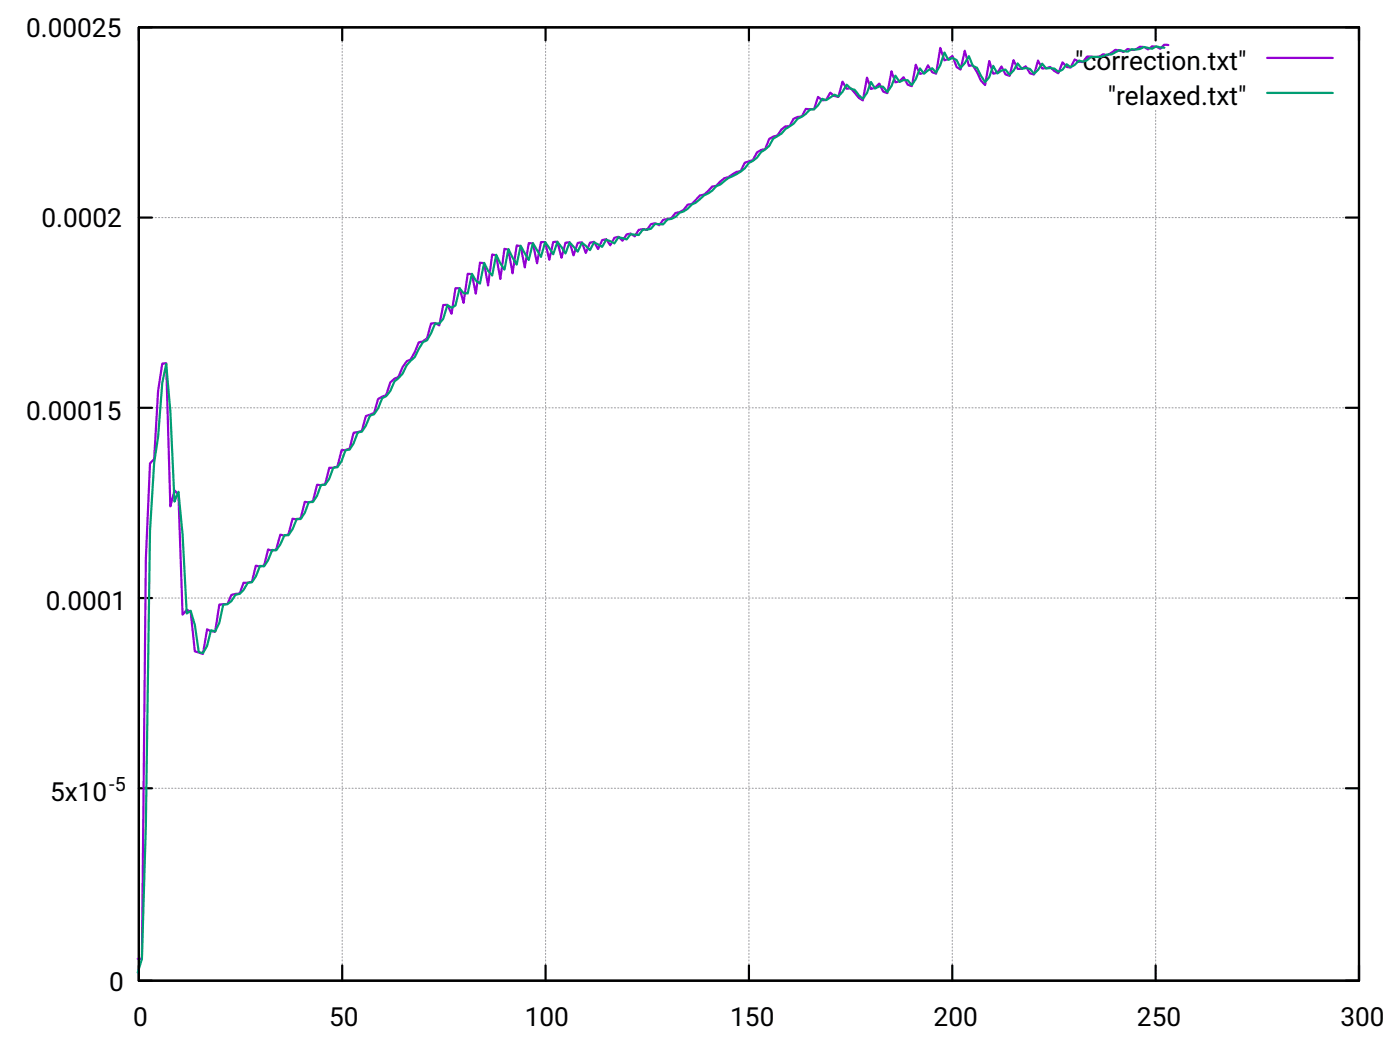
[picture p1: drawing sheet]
<svg xmlns="http://www.w3.org/2000/svg" width="226mm" height="169mm" viewBox="0 0 226 169" stroke-linecap="round" stroke-linejoin="round" font-family="sans-serif">
<g fill="none" stroke="#a0a0a4" stroke-width=".18" stroke-dasharray=".2 .4">
<path d="M22.4 4.4h196.8M186.4 6.5v-2.1M22.4 35.1h196.8M22.4 65.8h196.8M22.4 96.4h196.8M22.4 127.1h196.8M22.4 158.2h196.8M22.4 158.2v-153.8M55.2 158.2v-153.8M88 158.2v-153.8M120.8 158.2v-153.8M153.6 158.2v-153.8"/>
<path d="M186.4 158.2v-140.4M219.2 158.2v-153.8"/>
</g>
<g fill="none" stroke="#000" stroke-width=".35">
<path d="M22.4 4.4h196.8v153.8h-196.8zM24.5 4.4h-2.1v2.1M55.2 4.4v2.1M88 4.4v2.1M120.8 4.4v2.1M153.6 4.4v2.1M186.4 4.4v2.1M217 4.4h2.2v2.1M22.4 35.1h2.1M217 35.1h2.2M22.4 65.8h2.1M217 65.8h2.2"/>
<path d="M22.4 96.4h2.1M217 96.4h2.2M22.4 127.1h2.1M217 127.1h2.2M22.4 155.7v2.5h2.1M55.2 155.7v2.5M88 155.7v2.5M120.8 155.7v2.5M153.6 155.7v2.5M186.4 155.7v2.5M219.2 155.7v2.5h-2.2"/>
</g>
<path d="M188.4 7.3l-.6-.1-.7 .7-.6-.4h-.7l-.7 .5-.6-.4-.7-.1-.6 .5h-.7l-.6-.1-.7 .5-1.3-.4-1.3 .9-.7-.2-.6 .4h-2l-.7 .9-.6-.1-.7-.3-.6 1.3-.7-.1-.7-.7-.6 1.7-.7-.3-.6-.7-.7 .2h-.6l-.7-1.2-.6 2.2-.7-.2-.7-1.1-.6 .4h-.7l-.7-1.4-.6 2.5-.7-.2-.6-1.3-.7 1-.6 .2-.7-2.1-.6 3.9-.7-.7-.6-1.4-.7-1.1-.6 .1-.7-2.4-.7 3-.6-.4-.7-1.8-.7 .5-.6 .2-.7-2-.6 4.2-.7-.3-.6-1.1-.7 1.2-.6 .2-.7-1.5-.6 3.5-.7-.3-.7-1.2-.6 .7-.7 .2-.6-1.8-.7 3.5-.7-.2-.6-1.3-.7 .6-.6 .3-.7-1.9-.6 3.7-.7-.4-1.3-1.6-.7 .1-.6-1.1-.7 2.4-.6-.1-.7-.5-.7 1.1-.6 .1-.7-.6-.6 2h-1.4l-.6 1.2-.7 .1-.6 .2-.7 1.2-.6 .1-.7 .5-.6 1-.7 .1-.6 .4-.7 1.7-.7 .1-.6 .4-.7 1.2-1.3 .4-.7 1.4-.6 .1-1.3 .9-.7 .1-1.3 1.3-.6 .1-1.3 1.3-.7 .1-1.3 1.4-.7 .1-.7 .9-.6 .3-.7 .1-.6 .9-1.3 .2-.7 .9-.6-.3-.7 .1-.7 1-.6-.1-.7 .1-.6 1-.7-.4-.6 .1-.7 1-.7-.6-.6 .1-.7 1.3-.6-1-.7 .1-.7 1.5-.6-1.2-.7 .1-.6 1.7-.7-1.7-.6 .1-.7 2-.6-2.1h-.7l-.6 2.5-.7-2.6h-.7l-.6 2.9-.7-2.9h-.7l-.6 3.5-.7-3.3h-.6l-.7 3.9-.6-3.4-.7-.1-.6 4.5-.7-3.8-.6-.2-.7 4.9-.7-3.8-.6-.2-.7 5.1-.6-3.6-.7-.1-.7 5-.6-3.2h-.7l-.6 4.6-.7-2.3h-.6l-.7 4.1-.6-1.4h-.7l-.7 3.3-.6-.4-.7 .1-.6 2.4-.7 .4-.7 .2-.6 1.6-.7 1.2-.6 .3-.7 .9-.6 1.6-.7 .3-.7 .6-.6 2-1.3 .7-.7 2.2-1.3 .5-.6 2.4-1.4 .3-.6 2.6-.7 .2h-.6l-.7 2.7-.7 .1h-.6l-.7 2.7-.6 .2-.7-.1-.6 2.6-.7 .2-.6-.1-.7 2.7-.6 .2-.7-.2-.7 2.6-.6 .2-.7-.2-.7 2.4-.6 .2-.7-.2-.6 2.6-.7 .2-.6-.2-.7 2.6-1.3 .2-.7 1.7-1.3 .3-.6 1.4-1.3 .1-.7 4.4-.7-.1-.6-.3-.7 4-1.3-.4-.6-6.5-.7-.2-.7 .7-.6-19.4-.7-.6-.6 2.6-.7-23.1h-.6l-.7 4.5-.6 11-.7 .6-.7 15.5-.6 64.4h-.7M204.4 9.3h10.5" fill="none" stroke="#9400d3" stroke-width=".35"/>
<path d="M187.8 7.7l-1.3-.2-.7 .4-1.3-.3-.7 .3-.6 .1-.7-.1-.6 .4-1.3-.2-1.4 .7h-.6l-1.3 .4h-1.4l-.6 .5-.7 .2-.6-.1-.7 .7-.6 .3-.7-.4-.7 .8-.6 .4-.7-.5-.6-.1h-.7l-.6-.7-.7 1-.6 .6-.7-.8-.7-.1-.6 .1-.7-.9-.7 1.2-.6 .7-.7-.9-.6 .2-.7 .4-.6-1.2-.7 1.8-.6 .9-1.3-2.4-.7-.3-.6-1.5-.7 1.1-.7 .8-.6-1.3-.7-.4-.7 .4-.6-1.2-.7 2-.6 1.2-.7-.7-.6 .4-.7 .5-.6-.9-.7 1.8-.6 .9-.7-.8h-.7l-.6 .3-.7-1-.6 1.7-.7 .9-.7-.8-.6-.1-.7 .4-.6-1.1-.7 1.8-.6 .9-.7-.5-.7-.9-.6-.2-.7-.7-.6 1.2-.7 .8-.6-.3-1.4 .9-.6-.3-.7 1.1-.6 .6-.7 .1-.7 .7-1.3 .7-.6 .9-1.3 .8-.7 .7-1.3 .9-.6 1.1-1.4 1-.6 .9-1.3 .9a6.3 6.3 0 0 1-3.3 2.4l-1.3 1.1-.7 .2-.6 .8-1.3 .7-1.4 1.2-.6 .3-.7 .7-.7 .4-.6 .2-.7 .7-.6 .3-.7 .1-.6 .8-1.3-.1-.7 .8-1.3 .1-.7 .9-1.3-.1-.6 .8-1.4-.3-.6 .9-1.3-.6-.7 1.2-1.3-.7-.7 1.2-1.3-1.2-.6 1.5-1.3-1.5-.7 1.8-1.3-1.9-.7 2-1.3-2-.7 2.4-1.3-2.2-.6 2.7-1.3-2.3-.7 3.1-1.3-2.5-.6 3.3-.7-1-.7-1.4-.6 3.3-.7-.7-.6-1.3-.7 3.3-.7-.5-.6-1-.7 3.1h-.6l-.7-.8-.6 2.8-.7 .4-.6-.5-.7 2.2-.7 .8h-.6l-.7 1.6-.6 1.1-.7 .3-1.3 2.4-1.3 1.3-.7 1.4-1.3 1.2-.7 1.6-.6 .8-.7 .3-.6 1.7-.7 .9-.6 .2-.7 1.7-.6 .9-.7 .2-.7 1.7-.6 1-.7 .1-.6 1.8-.7 1h-.7l-.6 1.8-.7 1h-.6l-.7 1.7-.6 1.1h-.7l-.6 1.7-.7 1h-.6l-.7 1.6-.7 1h-.6l-.7 1.5-.7 1-.6-.1-.7 1.6-.6 1h-.7l-.6 1.7-.7 .9-.6 .1-.7 1.1-.7 .7-.6 .1-.7 1-.6 .5-.7 .1-.6 2.9-.7 1.4-.7-.2-.6 2.6-.7 1.1-.6-.1-.7-4.4-.6-2.3-.7 .5-.7-12.8-.6-6.9-.7 1.6-.6-14.6-.7-7.6-.6 3.1-.7 8.7-.6 4.1-.7 11-.7 47.6-.6 21.4-.7 2.3M204.4 15h10.5" fill="none" stroke="#009e73" stroke-width=".35"/>
<g font-size="4.2">
<text x="4.2" y="6">0.00025</text>
<text x="173.4" y="11.3">&quot;correction.txt&quot;</text>
<text x="178.6" y="16.9">&quot;relaxed.txt&quot;</text>
<text x="6.7" y="36.7">0.0002</text>
<text x="4.2" y="67.7">0.00015</text>
<text x="7.4" y="98.4">0.0001</text>
<text x="8.1" y="129.2">5x10</text>
<text x="17.6" y="159.7">0</text>
<text x="21.5" y="165.4">0</text>
<text x="53.1" y="165.4">50</text>
<text x="84.6" y="165.4">100</text>
<text x="117.8" y="165.4">150</text>
<text x="150.6" y="165.4">200</text>
<text x="183.4" y="165.4">250</text>
<text x="216.2" y="165.4">300</text>
</g>
<text font-size="3.2" x="17.6" y="127.6">-5</text>
</svg>
